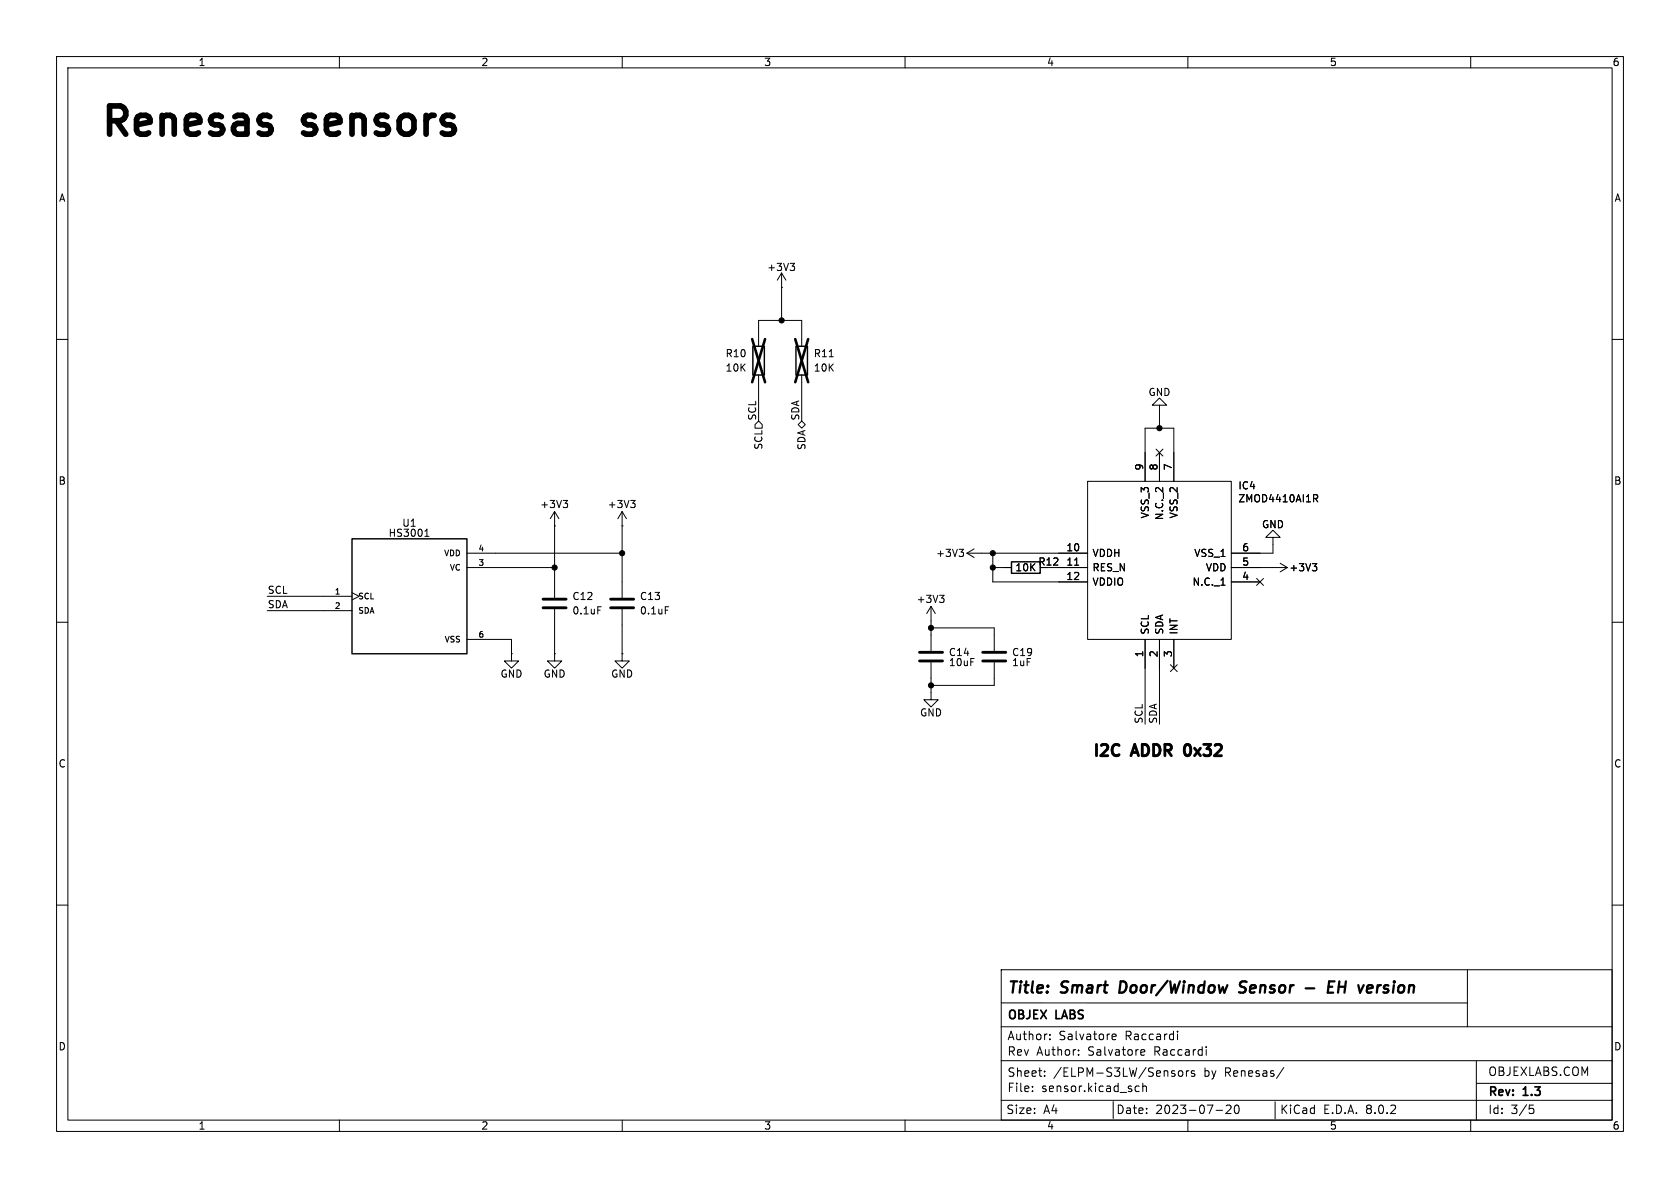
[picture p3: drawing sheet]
<svg xmlns="http://www.w3.org/2000/svg" width="297mm" height="210mm" viewBox="0 0 297 210" stroke-linecap="round" stroke-linejoin="round" font-family="sans-serif">
<g fill="none" stroke="#000" stroke-width=".18">
<path d="M10 10h277v190h-277zM12 12h273v186h-273zM60 10v2M110 10v2M160 10v2M210 10v2M260 10v2M10 60h2M138.2 50.8h.1M138.2 48.3l-.8 1.2M138.2 48.3v8.3M138.2 48.3l.7 1.2"/>
<path d="M139.7 46.6h.8l-.4 .4M140.2 47l.3 .3v.3l-.3 .2M285 60h2M133.5 75.1l.6-.7 .6 .7v.6h-1.2zM134.1 61.2v-4.6h7.6v4.6M134.1 66.3v8.1M141.1 75.1l.6-.7 .7 .7-.7 .6zM141.7 66.3v8.1M146.6 63.1h.7M204.4 79.4l1.2 1.2M205 71.6h1.2l-1.2-1.2-1.3 1.2h1.3v4.1M205.6 79.4l-1.2 1.2"/>
<path d="M75.1 94.8h.7M75.2 93.8l.3-.3v1.3M82.5 97.8h27.5M98 93h.1M98 90.4v15.3M98 90.4l-.7 1.3M98 90.4l.8 1.3M99.6 88.5h.7l-.4 .4M100.1 88.9l.2 .3v.3l-.2 .2M110 93h.1M110 90.4v15.3M110 90.4l-.8 1.3"/>
<path d="M110 90.4l.7 1.3M111.5 88.5h.8l-.4 .4M112 88.9l.3 .3v.3l-.3 .2M169.5 97.1h.8l-.4 .5M170.1 97.6l.2 .2v.3l-.2 .3M170.9 97.8h21.4M170.9 97.8l1.3 .8M172.2 97l-1.3 .8M175.5 97.8v5.1h16.8M190 99.9h.7M192.3 85.1h25.4v27.9h-25.4zM202.4 85.1v-9.4h5.1v9.4"/>
<path d="M205 80v5.1M225 95h1.3l-1.3-1.3-1.2 1.3h1.2v2.8h-7.3M226.3 99.6l1.3 .7M232 99.6h.8l-.4 .5M232.2 87.4h.5l.3 .3-.2 .4h-.6M232.5 88.1l.5 .6M10 110h2M47.2 105.4h15M47.2 108h15M62.2 104.8l1.3 .6-1.3 .6M82.5 100.3h15.5M82.5 113h7.9v2.6"/>
<path d="M90.4 115.6v1.2h1.3l-1.3 1.3-1.2-1.3h1.2M90.4 115.6h.1M98 115.6v1.2h1.3l-1.3 1.3-1.2-1.3h1.2M98 115.6h.1M98 107.7v7.9M105.7 107.3h.6M110 115.6v1.2h1.3l-1.3 1.3-1.3-1.3h1.3M110 115.6h.1M110 107.7v7.9M117.6 107.3h.6M164.6 117.1v6.6h1.3l-1.3 1.3-1.3-1.3h1.3M164.6 111h11.2v4.1"/>
<path d="M164.6 107.2l.8 1.3M164.6 107.2v7.9M164.6 107.2l-.8 1.3M166.1 105.2h.8l-.4 .5M166.6 105.7l.3 .3v.3l-.3 .2M175.5 100.3h3.3M175.8 117.1v4.1h-11.2M187.2 100.3h5.1M202.4 113v15M205 113v15M206.9 117.5l1.2 1.2M207.5 113v5.1"/>
<path d="M208.1 117.5l-1.2 1.2M215.8 103.4h.8M217.7 100.3h9.9M217.7 102.9h5.1M222.1 102.3l1.3 1.2M223.4 102.3l-1.3 1.2M227.6 100.3l-1.3 .8M232.5 100.1l.3 .3v.3l-.3 .2M285 110h2M10 160h2M285 160h2M177 171.4h108v26.6h-108z"/>
<path d="M177 177.3h82.4M259.4 171.5v10M60 198v2M110 198v2M160 198v2M177 194.5h108M177 187.5h108M177 181.5h108M182.5 192.8v.2M182.5 192v.2M184.7 190.1v.2M184.7 189.3v.2"/>
<path d="M185.6 183.7v.1M185.6 182.9v.1M190.7 186.4v.1M190.7 185.6v.2M196.6 183l.2-.2h.3l.2 .2v.2l-.7 .1M196.6 183.6l.2 .2 .4-.1M196.8 194.7v3M200.8 192.9h.6M200.8 192h.6M201.7 186.5h.6M201.7 185.6l.5-.1 .2 .4-.7 .1M202 192.1l.2-.1h.4l.1 1"/>
<path d="M202 191.5v1.5M208.2 182.3v.1M208.2 182.8v1M208.4 189.4l.2-.1 .4 .1 .1 .6-.1 .2-.4 .1-.2-.2zM209.7 189.3v1M210 198v2M210.2 189.3h-.3l-.2 .3M211.2 189.3h-.4l-.2 .2 .1 .2 .5 .1v.4h-.6M213.2 185v.2M213.2 185.5v1M215 196.3h1.1M216.8 195.5l.5-.2 .3 .2v.3l-.9 1h.9"/>
<path d="M218.3 195.5l.3-.2a.81 .81 0 0 1 .5 .7 .81 .81 0 0 1-.3 .8h-.1a.81 .81 0 0 1-.4-1.3zM225.4 194.8v3M227 188.7l-1.3 1.9M260 198v2M261 187.5v10.5M261 191.5h24M270.4 195.3h.7M270.5 195.9h.4l.3 .3-.2 .6h-.5"/>
</g>
<path d="M198.1 173.5l-.2 2h.4M220.1 175.3a.85 .85 0 0 1-1.1 .1M220.1 173.5l-.7 .1a.46 .46 0 0 0-.2 .4 .46 .46 0 0 0 .3 .4l.6 .2M230.8 174.7h1.5M234.9 174.4h.6M235.9 173.5h-.9l-.3 2h1M236.7 174.4h1.1M236.8 173.5l-.3 2M243.6 174.1l-.2 1.4M243.6 174.3l-.1 .2" fill="none" stroke="#000" stroke-width=".4"/>
<path d="M133.1 61.2h2v5.1h-2zM140.7 61.2h2v5.1h-2zM62.2 95.3h20.3v20.3h-20.3zM178.8 99.3h5.1v2h-5.1z" fill="none" stroke="#000" stroke-width=".25"/>
<path d="M133 59.9l2.3 7.7M135.3 59.9l-2.3 7.7M140.6 59.9l2.3 7.7M142.9 59.9l-2.3 7.7" fill="none" stroke="#000" stroke-width=".46"/>
<path d="M96 107.4h4.1M96 105.9h4.1M107.9 107.4h4.1M107.9 105.9h4.1M162.6 116.8h4M162.6 115.3h4M173.7 116.8h4.1M173.7 115.3h4.1" fill="none" stroke="#000" stroke-width=".51"/>
<path d="M209.4 132.8a.73 .73 0 0 0 .4 .8h.2M210 131.6a.51 .51 0 0 0-.5 .4l-.1 .4" fill="none" stroke="#000" stroke-width=".5"/>
<g fill="#000" stroke="#000" stroke-width=".18">
<circle cx="138.2" cy="56.6" r=".46"/>
<circle cx="205" cy="75.7" r=".46"/>
<circle cx="110" cy="97.8" r=".46"/>
<circle cx="175.5" cy="97.8" r=".46"/>
<circle cx="98" cy="100.3" r=".46"/>
<circle cx="164.6" cy="111" r=".46"/>
<circle cx="175.5" cy="100.3" r=".46"/>
<circle cx="164.6" cy="121.2" r=".46"/>
</g>
<g font-size="7">
<text x="17.5" y="24.4">Renesas</text>
<text x="54" y="24.4">sensors</text>
</g>
<g font-size="2.8">
<text x="193" y="133.9">I2C</text>
<text x="200.5" y="133.9">ADDR</text>
<text x="210.9" y="133.9">0x32</text>
<text x="178" y="176.2">Title:</text>
<text x="187.7" y="176.2">Smart</text>
<text x="198.7" y="176.2">Door/Window</text>
<text x="220.8" y="176.2">Sensor</text>
<text x="238" y="176.2">EH</text>
<text x="244.2" y="176.2">version</text>
</g>
<g font-size="2.1">
<text x="178" y="180.6">OBJEX</text>
<text x="178" y="184.1">Author:</text>
<text x="186.7" y="180.6">LABS</text>
<text x="187.2" y="184.1">Salvatore</text>
<text x="199" y="184.1">Raccardi</text>
<text x="178" y="190.6">Sheet:</text>
<text x="178" y="186.8">Rev</text>
<text x="183.2" y="186.8">Author:</text>
<text x="186.2" y="190.6">/ELPM-S3LW/Sensors</text>
<text x="192.4" y="186.8">Salvatore</text>
<text x="204.2" y="186.8">Raccardi</text>
<text x="212.9" y="190.6">by</text>
<text x="216.7" y="190.6">Renesas/</text>
<text x="263" y="190.4">OBJEXLABS.COM</text>
<text x="177.8" y="197.1">Size:</text>
<text x="178" y="193.3">File:</text>
<text x="184.1" y="193.3">sensor.kicad_sch</text>
<text x="184.5" y="197.1">A4</text>
<text x="197.2" y="197.1">Date:</text>
<text x="204.3" y="197.1">2023-07-20</text>
<text x="226.2" y="197.1">KiCad</text>
<text x="233.9" y="197.1">E.D.A.</text>
<text x="241.5" y="197.1">8.0.2</text>
<text x="263" y="194.2">Rev:</text>
<text x="263" y="197.1">Id:</text>
<text x="267.1" y="197.1">3/5</text>
<text x="269.4" y="194.2">1.3</text>
</g>
<g font-size="1.8">
<text x="35" y="11.9">1</text>
<text x="85" y="11.9">2</text>
<text x="135" y="11.9">3</text>
<text x="185" y="11.9">4</text>
<text x="235" y="11.9">5</text>
<text x="285" y="11.9">6</text>
<text x="10.3" y="35.9">A</text>
<text x="285.3" y="35.9">A</text>
<text x="135.5" y="48.1">+3V3</text>
<text x="128.2" y="63.3">R10</text>
<text x="128.2" y="65.9">10K</text>
<text x="143.8" y="63.3">R11</text>
<text x="143.8" y="65.9">10K</text>
<text x="202.9" y="70.2">GND</text>
<text x="133.8" y="74.4" transform="rotate(-90 133.8 74.4)">SCL</text>
<text x="141.4" y="74.4" transform="rotate(-90 141.4 74.4)">SDA</text>
<text x="135" y="79.6" transform="rotate(-90 135 79.6)">SCL</text>
<text x="142.6" y="79.7" transform="rotate(-90 142.6 79.7)">SDA</text>
<text x="202.2" y="83.3" transform="rotate(-90 202.2 83.3)">9</text>
<text x="204.7" y="83.3" transform="rotate(-90 204.7 83.3)">8</text>
<text x="207.3" y="83.3" transform="rotate(-90 207.3 83.3)">7</text>
<text x="10.3" y="85.9">B</text>
<text x="218.8" y="89">ZMOD4410AI1R</text>
<text x="218.8" y="86.7">IC4</text>
<text x="285.3" y="85.9">B</text>
<text x="68.6" y="95.1">HS3001</text>
<text x="71" y="93.3">U1</text>
<text x="95.4" y="90">+3V3</text>
<text x="107.3" y="90">+3V3</text>
<text x="203.3" y="91.7" transform="rotate(-90 203.3 91.7)">VSS_3</text>
<text x="205.8" y="92" transform="rotate(-90 205.8 92)">N.C._2</text>
<text x="208.4" y="91.7" transform="rotate(-90 208.4 91.7)">VSS_2</text>
<text x="223" y="93.6">GND</text>
<text x="165.4" y="98.7">+3V3</text>
<text x="179.4" y="101.2">10K</text>
<text x="183.5" y="100.2">R12</text>
<text x="188.4" y="97.5">10</text>
<text x="188.4" y="100.1">11</text>
<text x="193" y="98.7">VDDH</text>
<text x="193" y="101.2">RES_N</text>
<text x="211" y="98.7">VSS_1</text>
<text x="213.1" y="101.2">VDD</text>
<text x="219.5" y="100.1">5</text>
<text x="219.5" y="97.5">6</text>
<text x="227.8" y="101.2">+3V3</text>
<text x="47.2" y="105.1">SCL</text>
<text x="47.2" y="107.6">SDA</text>
<text x="101.1" y="106.3">C12</text>
<text x="113" y="106.3">C13</text>
<text x="162" y="106.8">+3V3</text>
<text x="188.4" y="102.6">12</text>
<text x="193" y="103.7">VDDIO</text>
<text x="210.7" y="103.7">N.C._1</text>
<text x="219.5" y="102.6">4</text>
<text x="101.1" y="108.8">0.1uF</text>
<text x="113" y="108.8">0.1uF</text>
<text x="203.3" y="112.3" transform="rotate(-90 203.3 112.3)">SCL</text>
<text x="205.8" y="112.3" transform="rotate(-90 205.8 112.3)">SDA</text>
<text x="208.4" y="112.3" transform="rotate(-90 208.4 112.3)">INT</text>
<text x="88.4" y="120">GND</text>
<text x="96" y="120">GND</text>
<text x="107.9" y="120">GND</text>
<text x="167.6" y="116.2">C14</text>
<text x="167.6" y="118">10uF</text>
<text x="178.8" y="118">1uF</text>
<text x="178.8" y="116.2">C19</text>
<text x="202.2" y="116.3" transform="rotate(-90 202.2 116.3)">1</text>
<text x="204.7" y="116.3" transform="rotate(-90 204.7 116.3)">2</text>
<text x="207.3" y="116.3" transform="rotate(-90 207.3 116.3)">3</text>
<text x="162.6" y="126.8">GND</text>
<text x="202.1" y="128" transform="rotate(-90 202.1 128)">SCL</text>
<text x="204.6" y="128" transform="rotate(-90 204.6 128)">SDA</text>
<text x="10.3" y="135.9">C</text>
<text x="285.3" y="135.9">C</text>
<text x="10.3" y="185.9">D</text>
<text x="285.3" y="185.9">D</text>
<text x="35" y="199.9">1</text>
<text x="85" y="199.9">2</text>
<text x="135" y="199.9">3</text>
<text x="185" y="199.9">4</text>
<text x="235" y="199.9">5</text>
<text x="285" y="199.9">6</text>
</g>
<g font-size="1.4">
<text x="78.4" y="98.5">VDD</text>
<text x="79.4" y="101.1">VC</text>
<text x="84.5" y="100.1">3</text>
<text x="84.5" y="97.5">4</text>
<text x="59.1" y="105.2">1</text>
<text x="59.1" y="107.7">2</text>
<text x="63.2" y="106.1">SCL</text>
<text x="63.2" y="108.7">SDA</text>
<text x="78.5" y="113.8">VSS</text>
<text x="84.5" y="112.8">6</text>
</g>
</svg>
